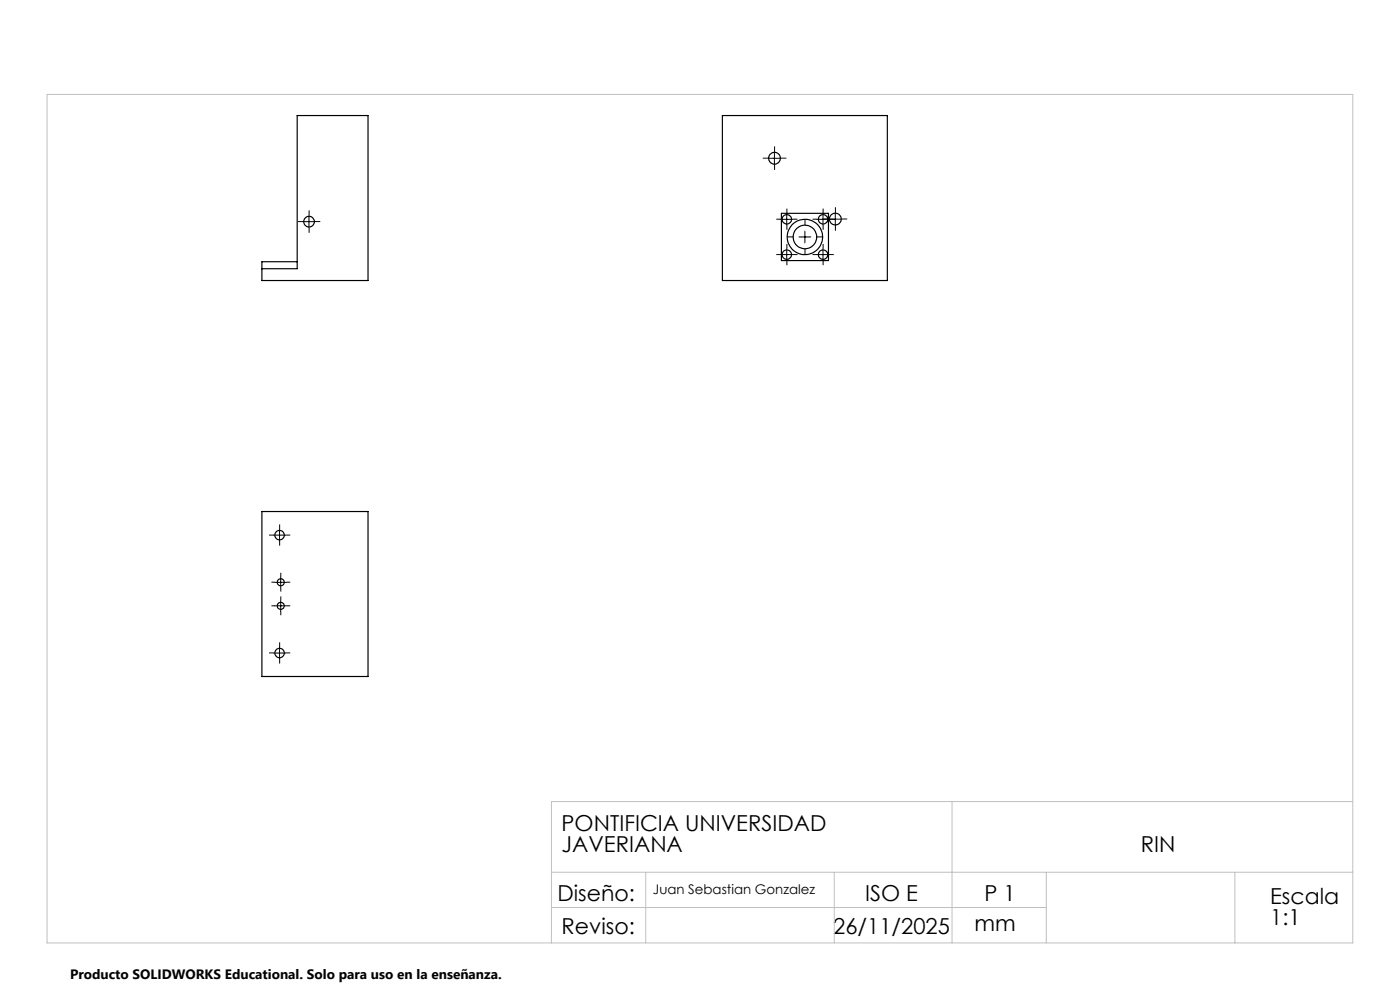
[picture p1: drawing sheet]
<svg xmlns="http://www.w3.org/2000/svg" width="297mm" height="210mm" viewBox="0 0 297 210" stroke-linecap="round" stroke-linejoin="round" font-family="sans-serif">
<g fill="none" stroke="#000" stroke-width=".25">
<path d="M153.2 24.5h35v35h-35zM63 55.5h-7.4v4h22.5v-35h-15.1v32.5h-7.4M165.8 45.3h10v10h-10zM55.6 108.5h22.5v35h-22.5z"/>
<circle cx="164.3" cy="33.6" r="1.24"/>
<circle cx="65.6" cy="47" r="1.12"/>
<circle cx="166.9" cy="54" r="1"/>
<circle cx="166.9" cy="46.5" r=".99"/>
<circle cx="170.8" cy="50.3" r="2.5"/>
<circle cx="170.8" cy="50.3" r="3.8"/>
<circle cx="174.6" cy="54" r="1"/>
<circle cx="174.6" cy="46.5" r=".99"/>
<circle cx="177.2" cy="46.5" r="1.24"/>
<circle cx="59.3" cy="113.5" r=".99"/>
<circle cx="59.3" cy="138.5" r="1"/>
<circle cx="59.5" cy="128.5" r=".74"/>
<circle cx="59.6" cy="123.5" r=".75"/>
</g>
<g fill="none" stroke="#000" stroke-width=".21" stroke-dasharray="15.2 1.3 1.3 1.3" stroke-linecap="butt">
<path d="M163.1 33.5h-1.3M164.3 32.3v-1.3M164.3 34.8v1.2M165.6 33.5h1.2M64.3 47h-1.1M65.6 45.8v-1.2M65.6 48.3v1.1M66.8 47h1.2M165.7 46.5h-1M165.7 54h-1M166.9 45.3v-1M166.9 47.8v1"/>
<path d="M166.9 52.8v-1M166.9 55.3v1M168.2 46.5h1M168.2 54h1M168.3 50.3h-1.3M170.8 47.8v-1.3M170.8 52.8v1.2M173.3 50.3h1.2M173.4 46.5h-1M173.4 54h-1M174.6 45.3v-1M174.6 47.8v1"/>
<path d="M174.6 52.8v-1M174.6 55.3v1M175.9 46.5h1M175.9 54h1M176 46.5h-1.3M177.2 45.2v-1.2M177.2 47.7v1.3M178.5 46.5h1.2M58.1 113.5h-1M59.3 112.3v-1M59.3 114.8v1M60.6 113.5h1"/>
<path d="M58.1 138.5h-1M58.3 123.5h-.7M58.3 128.5h-.7M59.3 137.3v-1M59.3 139.8v1M59.6 122.3v-.8M59.6 124.8v.7M59.6 127.3v-.8M59.6 129.8v.7M60.6 138.5h1M60.8 123.5h.8M60.8 128.5h.8"/>
</g>
<g fill="none" stroke="#000" stroke-width=".21">
<path d="M163.1 33.6h2.5M164.3 32.3v2.5M64.3 47h2.5M65.5 45.8v2.5M165.7 46.5h2.5M165.7 54h2.5M166.9 45.3v2.5M166.9 52.8v2.5M169.5 50.3h2.5M170.7 49v2.5M173.4 46.5h2.5M173.4 54h2.5"/>
<path d="M174.6 45.3v2.5M174.6 52.8v2.5M176 46.5h2.5M177.2 45.2v2.5M58.1 113.5h2.5M59.3 112.3v2.5M58.1 138.5h2.5M58.3 123.5h2.5M58.3 128.5h2.5M59.3 137.3v2.5M59.5 122.3v2.5M59.5 127.3v2.5"/>
</g>
<path d="M10 20h277v180h-277zM202 170v30M287 170h-170v30M117 185h170M117 192.5h105M137 185v15M177 185v15M222 185v15M262 185v15" fill="none" stroke="#c0c0c0" stroke-width=".21"/>
<g font-size="4.7">
<text x="119.1" y="176.3">PONTIFICIA UNIVERSIDAD</text>
<text x="119.1" y="180.8">JAVERIANA</text>
<text x="242" y="180.8">RIN</text>
<text x="118.3" y="191.1">Diseño:</text>
<text x="183.5" y="191.1">ISO E</text>
<text x="208.9" y="191.1">P 1</text>
<text x="269.5" y="191.8">Escala</text>
<text x="206.8" y="197.4">mm</text>
<text x="269.5" y="196.3">1:1</text>
<text x="119.1" y="198.2">Reviso:</text>
<text x="176.8" y="198.2">26/11/2025</text>
</g>
<text font-size="2.9" x="14.9" y="207.6">Producto SOLIDWORKS Educational. Solo para uso en la enseñanza.</text>
<text font-size="2.8" x="138.5" y="189.7">Juan Sebastian Gonzalez</text>
</svg>
